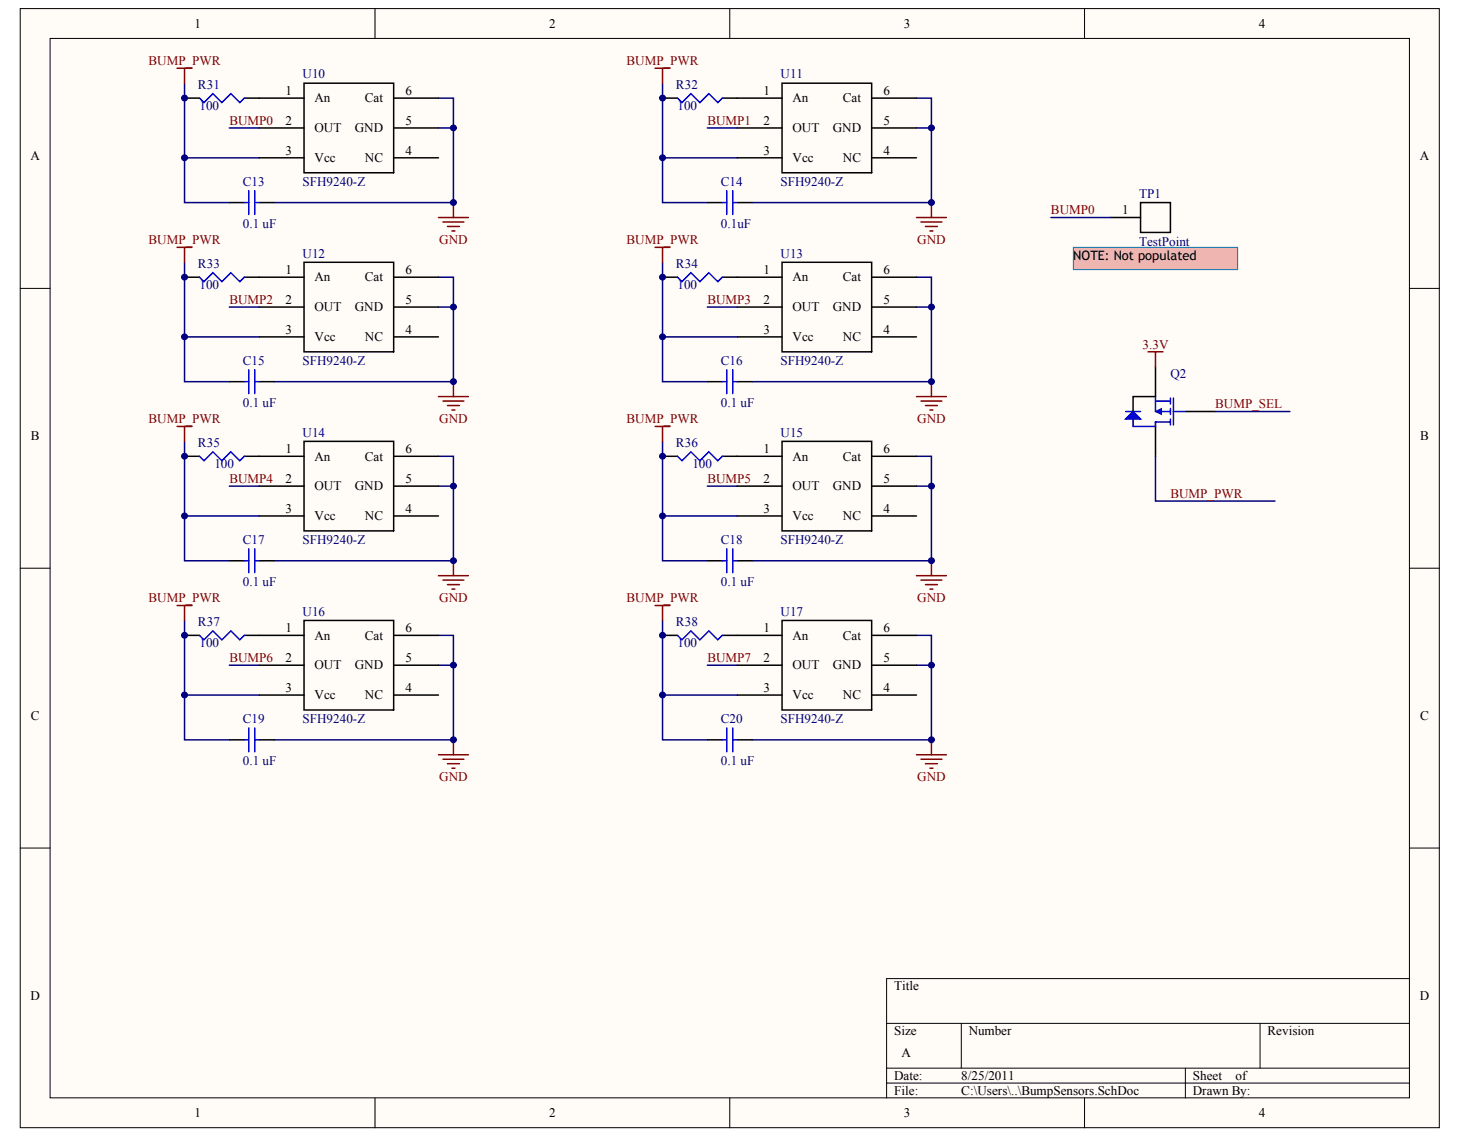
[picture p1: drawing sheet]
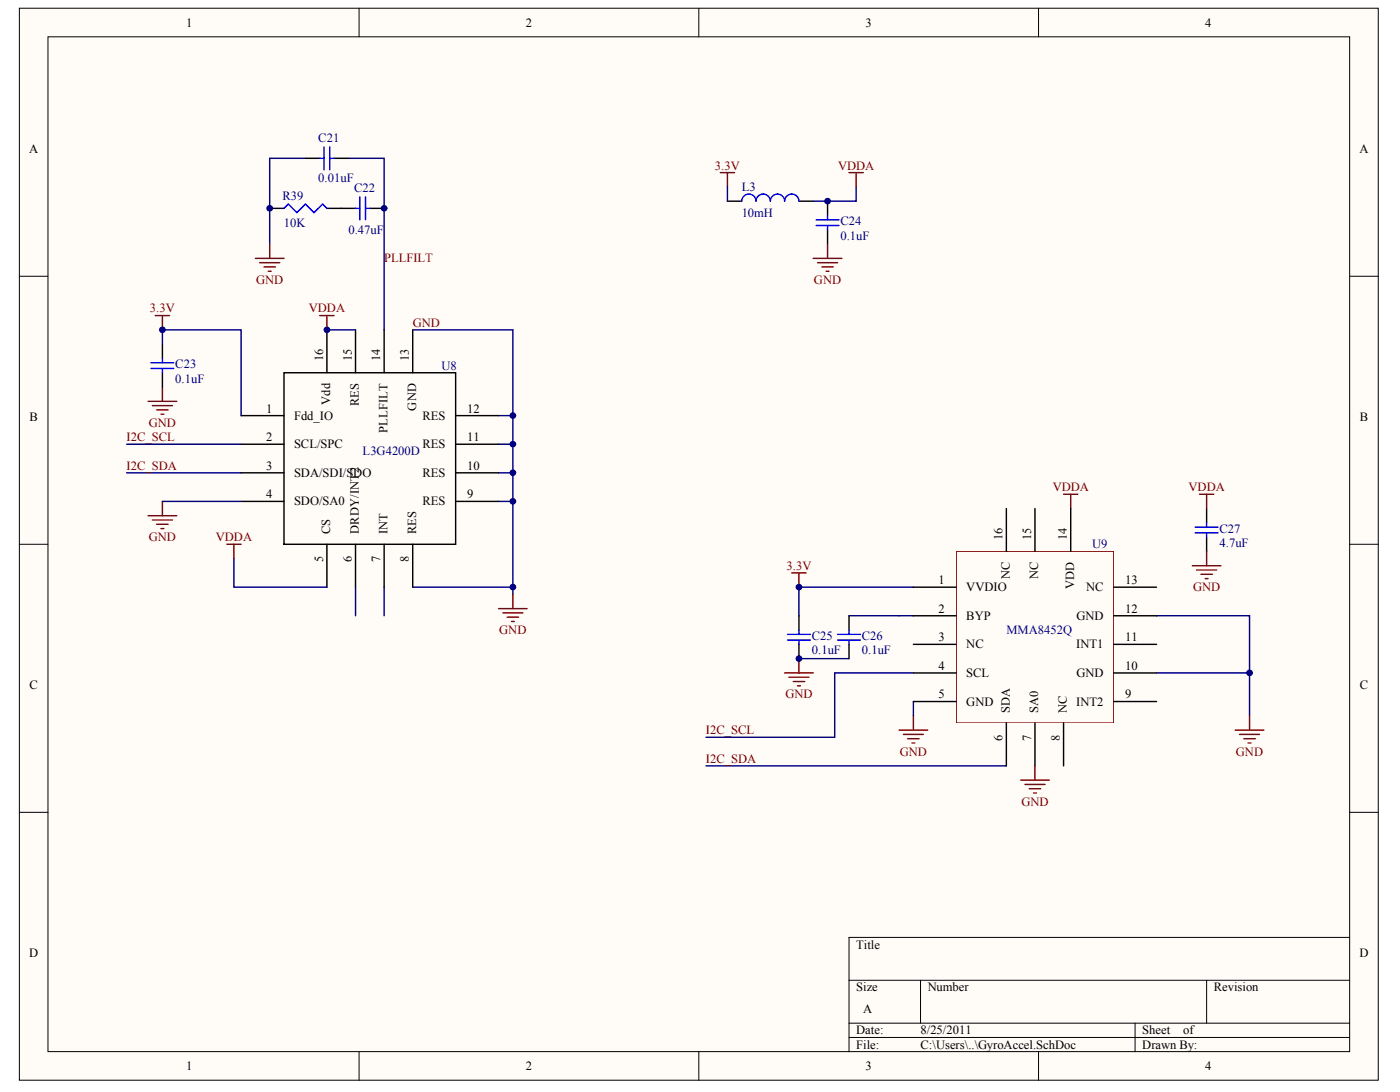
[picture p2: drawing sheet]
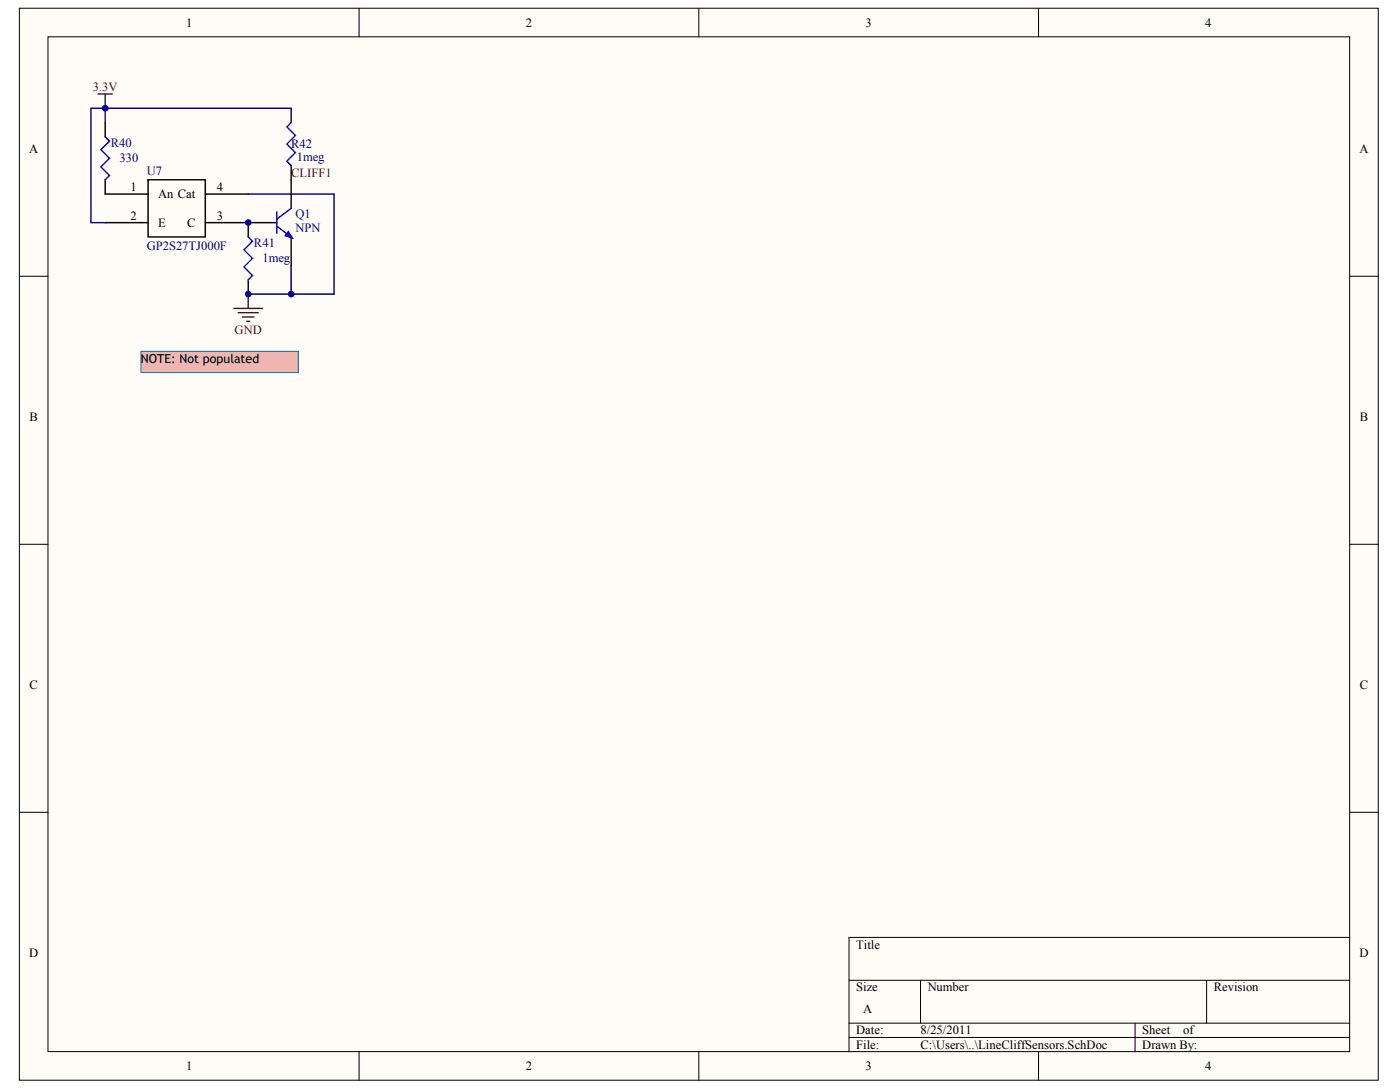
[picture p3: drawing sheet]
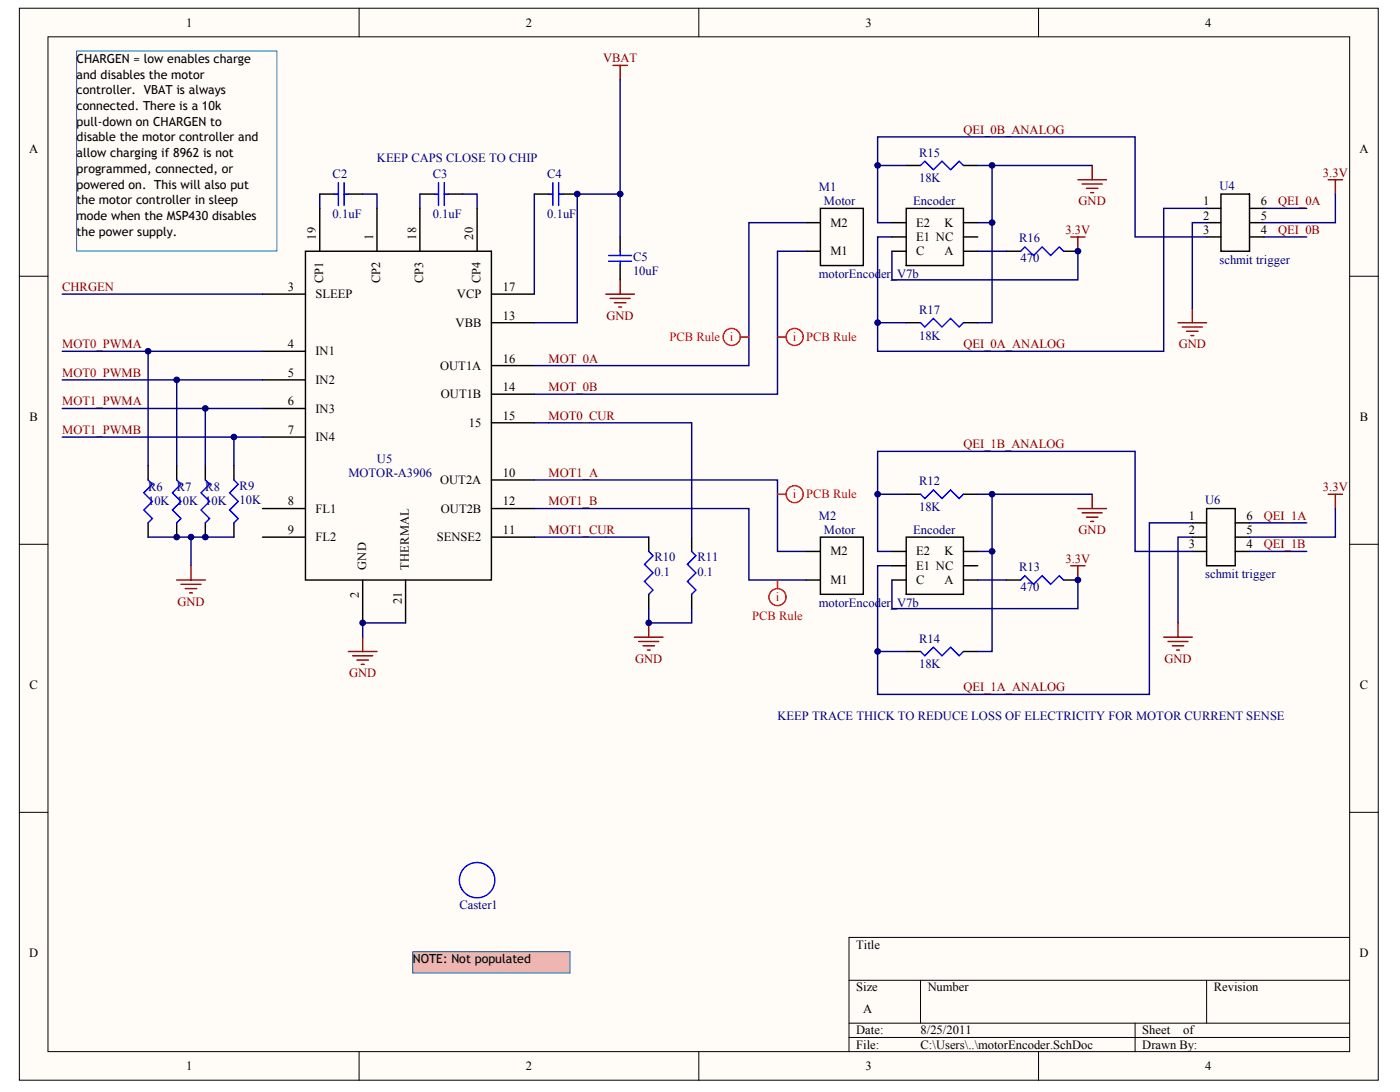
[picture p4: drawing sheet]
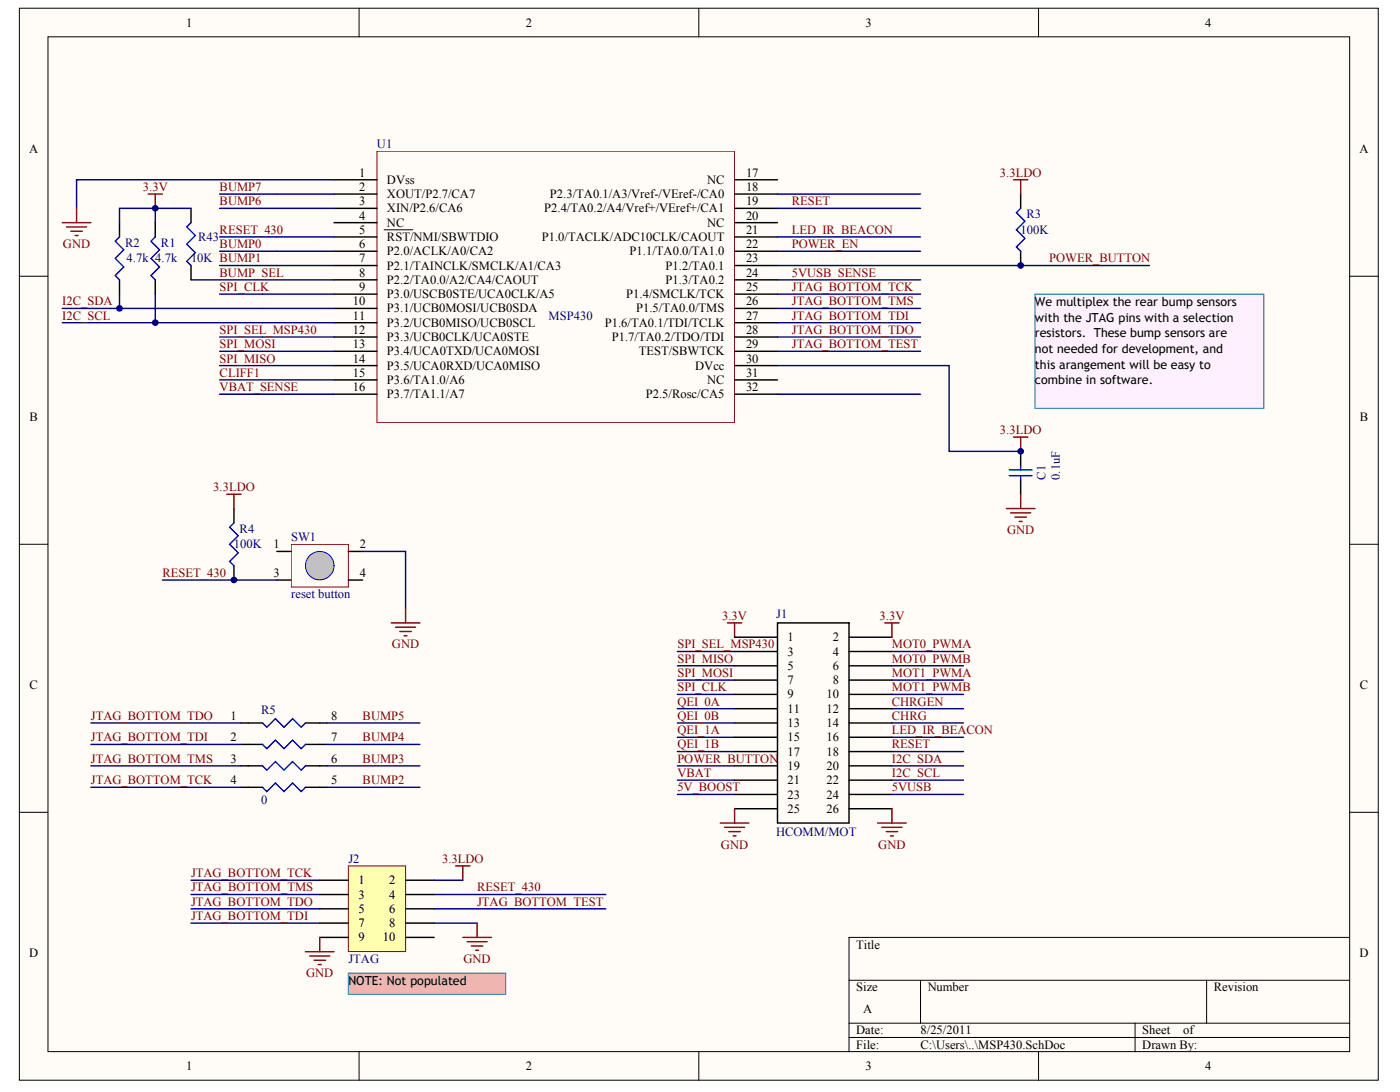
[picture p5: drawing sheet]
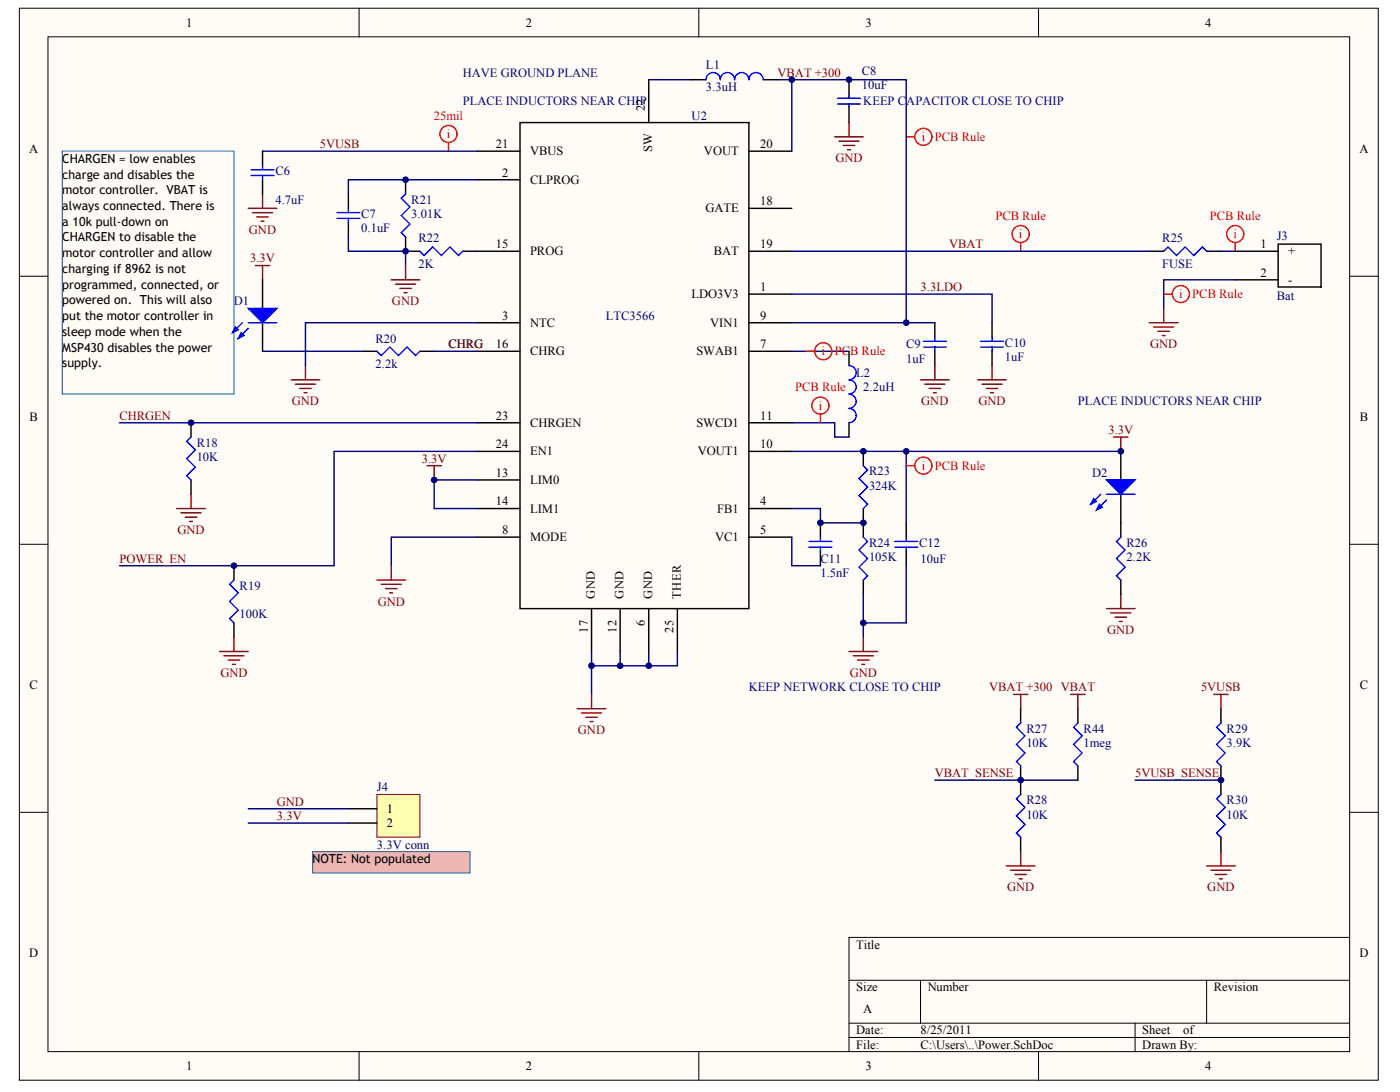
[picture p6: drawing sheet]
# Altium project roneMotorBoard-v11.PrjPcb
6 sheets, 103 parts. Net scope: global (net labels, ports and power ports of the same name join across sheets).
Board file: roneMotorBoard-v11.PcbDoc
Sheets:
  MSP430.SchDoc
  motorEncoder.SchDoc
  Power.SchDoc
  BumpSensors.SchDoc
  GyroAccel.SchDoc
  LineCliffSensors.SchDoc

## Sheet MSP430.SchDoc
size A; SheetNumber: roneV11-msp430; SheetTotal: 6

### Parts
C1  value 0.1uF  [CAPC1005L]  (hidden comment: Cap Semi)
J1  HCOMM/MOT  [HeaderSM 13x2]
J2  JTAG  [HDR2X5]
R1  value 4.7k  [RESC1608L]  (hidden comment: Res3)
R2  value 4.7k  [RESC1608L]  (hidden comment: Res3)
R3  value 100K  [RESC1608L]  (hidden comment: Res3)
R4  value 100K  [RESC1608L]  (hidden comment: Res3)
R5  0  [4-RES ARRAY]
R43  value 10K  [RESC1608L]  (hidden comment: Res3)
SW1  reset button  [SwitchTall-TL330]
U1  MSP430  [MSP430_32PIN]

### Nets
3.3LDO: C1.2 J2.2 R3.2 R4.2 U1.30(DVcc)
3.3V: J1.1 J1.2 R1.2 R2.2 R43.2
5VUSB: J1.24
GND: C1.1 J1.25 J1.26 J2.8 J2.9 SW1.2 U1.1(DVss)
VBAT: J1.21
5V_BOOST: J1.23
5VUSB_SENSE: U1.24(P1.3/TA0.2)
BUMP0: U1.6(P2.0/ACLK/A0/CA2)
BUMP1: U1.7(P2.1/TAINCLK/SMCLK/A1/CA3)
BUMP2: R5.5
BUMP3: R5.6
BUMP4: R5.7
BUMP5: R5.8
BUMP6: U1.3(XIN/P2.6/CA6)
BUMP7: U1.2(XOUT/P2.7/CA7)
BUMP_SEL: R43.1 U1.8(P2.2/TA0.0/A2/CA4/CAOUT)
CHRG: J1.14
CHRGEN: J1.12
CLIFF1: U1.15(P3.6/TA1.0/A6)
I2C_SCL: J1.22 R1.1 U1.11(P3.2/UCB0MISO/UCB0SCL)
I2C_SDA: J1.20 R2.1 U1.10(P3.1/UCB0MOSI/UCB0SDA)
JTAG_BOTTOM_TCK: J2.1 R5.4 U1.25(P1.4/SMCLK/TCK)
JTAG_BOTTOM_TDI: J2.7 R5.2 U1.27(P1.6/TA0.1/TDI/TCLK)
JTAG_BOTTOM_TDO: J2.5 R5.1 U1.28(P1.7/TA0.2/TDO/TDI)
JTAG_BOTTOM_TEST: J2.6 U1.29(TEST/SBWTCK)
JTAG_BOTTOM_TMS: J2.3 R5.3 U1.26(P1.5/TA0.0/TMS)
LED_IR_BEACON: J1.16 U1.21(P1.0/TACLK/ADC10CLK/CAOUT)
MOT0_PWMA: J1.4
MOT0_PWMB: J1.6
MOT1_PWMA: J1.8
MOT1_PWMB: J1.10
POWER_BUTTON: J1.19 R3.1 U1.23(P1.2/TA0.1)
POWER_EN: U1.22(P1.1/TA0.0/TA1.0)
QEI_0A: J1.11
QEI_0B: J1.13
QEI_1A: J1.15
QEI_1B: J1.17
RESET: J1.18 U1.19(P2.4/TA0.2/A4/Vref+/VEref+/CA1)
RESET_430: J2.4 R4.1 SW1.3 U1.5(RST/NMI/SBWTDIO)
SPI_CLK: J1.9 U1.9(P3.0/USCB0STE/UCA0CLK/A5)
SPI_MISO: J1.5 U1.14(P3.5/UCA0RXD/UCA0MISO)
SPI_MOSI: J1.7 U1.13(P3.4/UCA0TXD/UCA0MOSI)
SPI_SEL_MSP430: J1.3 U1.12(P3.3/UCB0CLK/UCA0STE)
VBAT_SENSE: U1.16(P3.7/TA1.1/A7)

Not connected (* = marked no-connect by the designer): J2 10; SW1 1 4; U1 4(NC) 17(NC) 18(P2.3/TA0.1/A3/Vref-/VEref-/CA0) 20(NC) 31(NC) 32(P2.5/Rosc/CA5)

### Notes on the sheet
- We multiplex the rear bump sensors with the JTAG pins with a selection resistors.  These bump sensors are not needed for development, and this arangement will be easy to combine in software.
- (near J2) NOTE: Not populated

## Sheet motorEncoder.SchDoc: r-one Motor
size A; Date: 08/09/2011; DrawnBy: MRSL; Engineer: MRSL; Organization: Rice University; Revision: V11; SheetNumber: roneV11-motorEncoder; SheetTotal: 6

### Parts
C2  value 0.1uF  [CAPC1005L]  (hidden comment: Cap Semi)
C3  value 0.1uF  [CAPC1005L]  (hidden comment: Cap Semi)
C4  value 0.1uF  [CAPC1005L]  (hidden comment: Cap Semi)
C5  value 10uF  [CAPC1608L]  (hidden comment: Cap Semi)
Caster1  non connect  [3/4"CASTER2]  (value not drawn)
M1  motorEncoder_V7b  [motorEncoder_V7b]
M2  motorEncoder_V7b  [motorEncoder_V7b]
R6  value 10K  [RESC1608L]  (hidden comment: Res3)
R7  value 10K  [RESC1608L]  (hidden comment: Res3)
R8  value 10K  [RESC1608L]  (hidden comment: Res3)
R9  value 10K  [RESC1608L]  (hidden comment: Res3)
R10  value 0.1  [RESC1608L]  (hidden comment: Res3)
R11  value 0.1  [RESC1608L]  (hidden comment: Res3)
R12  value 18K  [RESC1608L]
R13  value 470  [RESC1608L]
R14  value 18K  [RESC1608L]
R15  value 18K  [RESC1608L]
R16  value 470  [RESC1608L]
R17  value 18K  [RESC1608L]
U4  schmit trigger  [DCK(R-PDSO-C6)]
U5  MOTOR-A3906  [QFN-20]
U6  schmit trigger  [DCK(R-PDSO-C6)]

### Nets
3.3V: M1.C M2.C R13.2 R16.2 U4.5 U6.5
GND: C5.1 M1.K M2.K R6.2 R7.2 R8.2 R9.2 R10.2 R11.2 R12.1 R14.1 R15.2 R17.1 U4.2 U5.2(GND) U5.21(THERMAL) U6.2
VBAT: C4.1 C5.2 U5.13(VBB)
CHRGEN: U5.3(SLEEP)
MOT0_CUR: R11.1 U5.15
MOT0_PWMA: R6.1 U5.4(IN1)
MOT0_PWMB: R7.1 U5.5(IN2)
MOT1_A: M2.M2 U5.10(OUT2A)
MOT1_B: M2.M1 U5.12(OUT2B)
MOT1_CUR: R10.1 U5.11(SENSE2)
MOT1_PWMA: R8.1 U5.6(IN3)
MOT1_PWMB: R9.1 U5.7(IN4)
MOT_0A: M1.M2 U5.16(OUT1A)
MOT_0B: M1.M1 U5.14(OUT1B)
QEI_0A: U4.6
QEI_0A_ANALOG: M1.E1 R17.2 U4.1
QEI_0B: U4.4
QEI_0B_ANALOG: M1.E2 R15.1 U4.3
QEI_1A: U6.6
QEI_1A_ANALOG: M2.E1 R14.2 U6.1
QEI_1B: U6.4
QEI_1B_ANALOG: M2.E2 R12.2 U6.3
NetC2_1: C2.1 U5.19(CP1)
NetC2_2: C2.2 U5.1(CP2)
NetC3_1: C3.1 U5.18(CP3)
NetC3_2: C3.2 U5.20(CP4)
NetC4_2: C4.2 U5.17(VCP)
NetM1_A: M1.A R16.1
NetM2_A: M2.A R13.1

Not connected (* = marked no-connect by the designer): M1 NC; M2 NC; U5 8(FL1) 9(FL2)

### Layout directives
rule Width Constraint [Pref Width = 20mil    Min Width = 10mil    Max Width = 25mil]: MOT1_A, MOT1_B, MOT_0A, MOT_0B

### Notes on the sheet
- KEEP CAPS CLOSE TO CHIP
- (near U5) CHARGEN = low enables charge and disables the motor controller.  VBAT is always connected. There is a 10k pull-down on CHARGEN to disable the motor controller and allow charging if 8962 is not programmed, connected, or powered on.  This will also put the motor controller in sleep mode when the MSP430 disables the power supply.
- KEEP TRACE THICK TO REDUCE LOSS OF ELECTRICITY FOR MOTOR CURRENT SENSE
- NOTE: Not populated

## Sheet Power.SchDoc
size A; SheetNumber: roneV11-Power; SheetTotal: 6

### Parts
C6  value 4.7uF  [CAPC1005L]  (hidden comment: Cap Semi)
C7  value 0.1uF  [CAPC1005L]  (hidden comment: Cap)
C8  value 10uF  [CAPC1608L]  (hidden comment: Cap)
C9  value 1uF  [CAPC1608L]  (hidden comment: Cap)
C10  value 1uF  [CAPC1608L]  (hidden comment: Cap)
C11  value 1.5nF  [CAPC1005L]  (hidden comment: Cap)
C12  value 10uF  [CAPC1608L]  (hidden comment: Cap)
D1  Charge  [INDC2012L]  (value not drawn)
D2  Power  [INDC2012L]  (value not drawn)
J3  Bat  [BatteryConnJST]
J4  3.3V conn  [HDR1X2]
L1  3.3uH  [IndPow]
L2  2.2uH  [IndPow]
R18  value 10K  [RESC1608L]  (hidden comment: Res3)
R19  value 100K  [RESC1608L]  (hidden comment: Res3)
R20  value 2.2k  [RESC1608L]  (hidden comment: Res3)
R21  value 3.01K  [RESC1608L]  (hidden comment: Res3)
R22  value 2K  [RESC1608L]  (hidden comment: Res3)
R23  value 324K  [RESC1608L]  (hidden comment: Res3)
R24  value 105K  [RESC1608L]  (hidden comment: Res3)
R25  value FUSE  [RESC3225L]  (hidden comment: Res3)
R26  value 2.2K  [RESC1608L]  (hidden comment: Res3)
R27  value 10K  [RESC1608L]  (hidden comment: Res3)
R28  value 10K  [RESC1608L]  (hidden comment: Res3)
R29  value 3.9K  [RESC1608L]  (hidden comment: Res3)
R30  value 10K  [RESC1608L]  (hidden comment: Res3)
R44  value 1meg  [RESC1608L]  (hidden comment: Res3)
U2  LTC3566  [QFN-24]

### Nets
3.3LDO: C10.1 U2.1(LDO3V3)
3.3V: C12.2 D1.1(A) D2.1(A) J4.2 R23.1 U2.10(VOUT1) U2.13(LIM0) U2.14(LIM1)
5VUSB: C6.2 R29.2 U2.21(VBUS)
GND: C6.1 C7.1 C8.1 C9.2 C10.2 C12.1 J3.2(-) J4.1 R18.1 R19.1 R21.1 R22.2 R24.2 R26.1 R28.1 R30.1 U2.3(NTC) U2.6(GND) U2.8(MODE) U2.12(GND) U2.17(GND) U2.25(THER)
VBAT: R25.1 R44.2 U2.19(BAT)
VBAT +300: C8.2 C9.1 L1.2 R27.2 U2.9(VIN1) U2.20(VOUT)
5VUSB_SENSE: R29.1 R30.2
CHRG: R20.1 U2.16(CHRG)
CHRGEN: R18.2 U2.23(CHRGEN)
POWER_EN: R19.2 U2.24(EN1)
VBAT_SENSE: R27.1 R28.2 R44.1
NetC7_2: C7.2 R21.2 U2.2(CLPROG)
NetC11_1: C11.1 R23.2 R24.1 U2.4(FB1)
NetC11_2: C11.2 U2.5(VC1)
NetD1_2: D1.2(K) R20.2
NetD2_2: D2.2(K) R26.2
NetJ3_1: J3.1(+) R25.2
NetL1_1: L1.1 U2.22(SW)
NetL2_1: L2.1 U2.7(SWAB1)
NetL2_2: L2.2 U2.11(SWCD1)
NetR22_1: R22.1 U2.15(PROG)

Not connected (* = marked no-connect by the designer): U2 18(GATE)

### Layout directives
rule Width Constraint [Pref Width = 25mil    Min Width = 10mil    Max Width = 25mil]: 5VUSB, GND, NetJ3_1, NetL2_1, NetL2_2, VBAT +300
rule Width Constraint [Pref Width = 25mil    Min Width = 10mil    Max Width = 100mil]: 3.3V
rule Width Constraint [Pref Width = 25mil    Min Width = 10mil    Max Width = 50mil]: VBAT

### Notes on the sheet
- (near U2) HAVE GROUND PLANE
- (near U2) PLACE INDUCTORS NEAR CHIP
- (near C8) KEEP CAPACITOR CLOSE TO CHIP
- CHARGEN = low enables charge and disables the motor controller.  VBAT is always connected. There is a 10k pull-down on CHARGEN to disable the motor controller and allow charging if 8962 is not programmed, connected, or powered on.  This will also put the motor controller in sleep mode when the MSP430 disables the power supply.
- CHRG
- PLACE INDUCTORS NEAR CHIP
- KEEP NETWORK CLOSE TO CHIP
- (near J4) NOTE: Not populated

## Sheet BumpSensors.SchDoc
size A; SheetNumber: roneV11-BumpSensors; SheetTotal: 6

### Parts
C13  value 0.1 uF  [CAPC1005L]  (hidden comment: Cap Semi)
C14  value 0.1uF  [CAPC1005L]  (hidden comment: Cap Semi)
C15  value 0.1 uF  [CAPC1005L]  (hidden comment: Cap Semi)
C16  value 0.1 uF  [CAPC1005L]  (hidden comment: Cap Semi)
C17  value 0.1 uF  [CAPC1005L]  (hidden comment: Cap Semi)
C18  value 0.1 uF  [CAPC1005L]  (hidden comment: Cap Semi)
C19  value 0.1 uF  [CAPC1005L]  (hidden comment: Cap Semi)
C20  value 0.1 uF  [CAPC1005L]  (hidden comment: Cap Semi)
Q2  P-Mosfet  [SOT-23]  (value not drawn)
R31  value 100  [RESC1608L]  (hidden comment: Res3)
R32  value 100  [RESC1608L]  (hidden comment: Res3)
R33  value 100  [RESC1608L]  (hidden comment: Res3)
R34  value 100  [RESC1608L]  (hidden comment: Res3)
R35  value 100  [RESC1608L]  (hidden comment: Res3)
R36  value 100  [RESC1608L]  (hidden comment: Res3)
R37  value 100  [RESC1608L]  (hidden comment: Res3)
R38  value 100  [RESC1608L]  (hidden comment: Res3)
TP1  TestPoint  [TestPoint]
U10  SFH9240-Z  [SFH9240-Z]
U11  SFH9240-Z  [SFH9240-Z]
U12  SFH9240-Z  [SFH9240-Z]
U13  SFH9240-Z  [SFH9240-Z]
U14  SFH9240-Z  [SFH9240-Z]
U15  SFH9240-Z  [SFH9240-Z]
U16  SFH9240-Z  [SFH9240-Z]
U17  SFH9240-Z  [SFH9240-Z]

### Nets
3.3V: Q2.2(S)
BUMP_PWR: C13.2 C14.2 C15.2 C16.2 C17.2 C18.2 C19.2 C20.2 Q2.3(D) R31.2 R32.2 R33.2 R34.2 R35.2 R36.2 R37.2 R38.2 U10.3(Vcc) U11.3(Vcc) U12.3(Vcc) U13.3(Vcc) U14.3(Vcc) U15.3(Vcc) U16.3(Vcc) U17.3(Vcc)
GND: C13.1 C14.1 C15.1 C16.1 C17.1 C18.1 C19.1 C20.1 U10.5(GND) U10.6(Cat) U11.5(GND) U11.6(Cat) U12.5(GND) U12.6(Cat) U13.5(GND) U13.6(Cat) U14.5(GND) U14.6(Cat) U15.5(GND) U15.6(Cat) U16.5(GND) U16.6(Cat) U17.5(GND) U17.6(Cat)
BUMP0: TP1.1 U10.2(OUT)
BUMP1: U11.2(OUT)
BUMP2: U12.2(OUT)
BUMP3: U13.2(OUT)
BUMP4: U14.2(OUT)
BUMP5: U15.2(OUT)
BUMP6: U16.2(OUT)
BUMP7: U17.2(OUT)
BUMP_SEL: Q2.1(G)
NetR31_1: R31.1 U10.1(An)
NetR32_1: R32.1 U11.1(An)
NetR33_1: R33.1 U12.1(An)
NetR34_1: R34.1 U13.1(An)
NetR35_1: R35.1 U14.1(An)
NetR36_1: R36.1 U15.1(An)
NetR37_1: R37.1 U16.1(An)
NetR38_1: R38.1 U17.1(An)

Not connected (* = marked no-connect by the designer): U10 4(NC); U11 4(NC); U12 4(NC); U13 4(NC); U14 4(NC); U15 4(NC); U16 4(NC); U17 4(NC)

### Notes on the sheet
- (near TP1) NOTE: Not populated

## Sheet GyroAccel.SchDoc
size A; SheetNumber: roneV11-GyroAccel; SheetTotal: 6

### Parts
C21  value 0.01uF  [CAPC1005L]  (hidden comment: Cap Semi)
C22  value 0.47uF  [CAPC1005L]  (hidden comment: Cap Semi)
C23  value 0.1uF  [CAPC1005L]  (hidden comment: Cap Semi)
C24  value 0.1uF  [CAPC1005L]  (hidden comment: Cap Semi)
C25  value 0.1uF  [CAPC1005L]  (hidden comment: Cap Semi)
C26  value 0.1uF  [CAPC1005L]  (hidden comment: Cap Semi)
C27  value 4.7uF  [CAPC1005L]  (hidden comment: Cap Semi)
L3  value 10mH  [INDC2012L]  (hidden comment: Inductor)
R39  value 10K  [RESC1608L]  (hidden comment: Res3)
U8  L3G4200D  [L3G2004D]
U9  MMA8452Q  [MMA8452Q]

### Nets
3.3V: C23.2 C25.2 L3.2 U8.1(Fdd_IO) U9.1(VVDIO)
GND: C21.2 C23.1 C24.1 C25.1 C26.1 C27.1 R39.1 U8.4(SDO/SA0) U8.8(RES) U8.9(RES) U8.10(RES) U8.11(RES) U8.12(RES) U8.13(GND) U9.5(GND) U9.7(SA0) U9.10(GND) U9.12(GND)
VDDA: C24.2 C27.2 L3.1 U8.5(CS) U8.15(RES) U8.16(Vdd) U9.14(VDD)
I2C_SCL: U8.2(SCL/SPC) U9.4(SCL)
I2C_SDA: U8.3(SDA/SDI/SDO) U9.6(SDA)
PLLFILT: C21.1 C22.1 U8.14(PLLFILT)
NetC22_2: C22.2 R39.2
NetC26_2: C26.2 U9.2(BYP)

Not connected (* = marked no-connect by the designer): U8 6(DRDY/INT2) 7(INT); U9 3(NC) 8(NC) 9(INT2) 11(INT1) 13(NC) 15(NC) 16(NC)

## Sheet LineCliffSensors.SchDoc
size A; SheetNumber: roneV11-LineCliffSensors; SheetTotal: 6

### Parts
Q1  NPN  [SOT-23]
R40  value 330  [RESC1608L]  (hidden comment: Res3)
R41  value 1meg  [RESC1608L]  (hidden comment: Res3)
R42  value 1meg  [RESC1608L]  (hidden comment: Res3)
U7  GP2S27TJ000F  [GP2S27J0000F]

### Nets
3.3V: R40.1 R42.2 U7.2(E)
GND: Q1.2(E) R41.2 U7.4(Cat)
CLIFF1: Q1.3(C) R42.1
NetQ1_1: Q1.1(B) R41.1 U7.3(C)
NetR40_2: R40.2 U7.1(An)

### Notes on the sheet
- NOTE: Not populated

## Nets that join several sheets
3.3LDO: MSP430 (5 pins), Power (C10.1 U2.1)
3.3V: MSP430 (5 pins), motorEncoder (6 pins), Power (8 pins), BumpSensors (Q2.2), GyroAccel (5 pins), LineCliffSensors (R40.1 R42.2 U7.2)
5VUSB: MSP430 (J1.24), Power (C6.2 R29.2 U2.21)
GND: MSP430 (7 pins), motorEncoder (17 pins), Power (22 pins), BumpSensors (24 pins), GyroAccel (18 pins), LineCliffSensors (Q1.2 R41.2 U7.4)
VBAT: MSP430 (J1.21), motorEncoder (C4.1 C5.2 U5.13), Power (R25.1 R44.2 U2.19)
5VUSB_SENSE: MSP430 (U1.24), Power (R29.1 R30.2)
BUMP0: MSP430 (U1.6), BumpSensors (TP1.1 U10.2)
BUMP1: MSP430 (U1.7), BumpSensors (U11.2)
BUMP2: MSP430 (R5.5), BumpSensors (U12.2)
BUMP3: MSP430 (R5.6), BumpSensors (U13.2)
BUMP4: MSP430 (R5.7), BumpSensors (U14.2)
BUMP5: MSP430 (R5.8), BumpSensors (U15.2)
BUMP6: MSP430 (U1.3), BumpSensors (U16.2)
BUMP7: MSP430 (U1.2), BumpSensors (U17.2)
BUMP_SEL: MSP430 (R43.1 U1.8), BumpSensors (Q2.1)
CHRG: MSP430 (J1.14), Power (R20.1 U2.16)
CHRGEN: MSP430 (J1.12), motorEncoder (U5.3), Power (R18.2 U2.23)
CLIFF1: MSP430 (U1.15), LineCliffSensors (Q1.3 R42.1)
I2C_SCL: MSP430 (J1.22 R1.1 U1.11), GyroAccel (U8.2 U9.4)
I2C_SDA: MSP430 (J1.20 R2.1 U1.10), GyroAccel (U8.3 U9.6)
MOT0_PWMA: MSP430 (J1.4), motorEncoder (R6.1 U5.4)
MOT0_PWMB: MSP430 (J1.6), motorEncoder (R7.1 U5.5)
MOT1_PWMA: MSP430 (J1.8), motorEncoder (R8.1 U5.6)
MOT1_PWMB: MSP430 (J1.10), motorEncoder (R9.1 U5.7)
POWER_EN: MSP430 (U1.22), Power (R19.2 U2.24)
QEI_0A: MSP430 (J1.11), motorEncoder (U4.6)
QEI_0B: MSP430 (J1.13), motorEncoder (U4.4)
QEI_1A: MSP430 (J1.15), motorEncoder (U6.6)
QEI_1B: MSP430 (J1.17), motorEncoder (U6.4)
VBAT_SENSE: MSP430 (U1.16), Power (R27.1 R28.2 R44.1)
